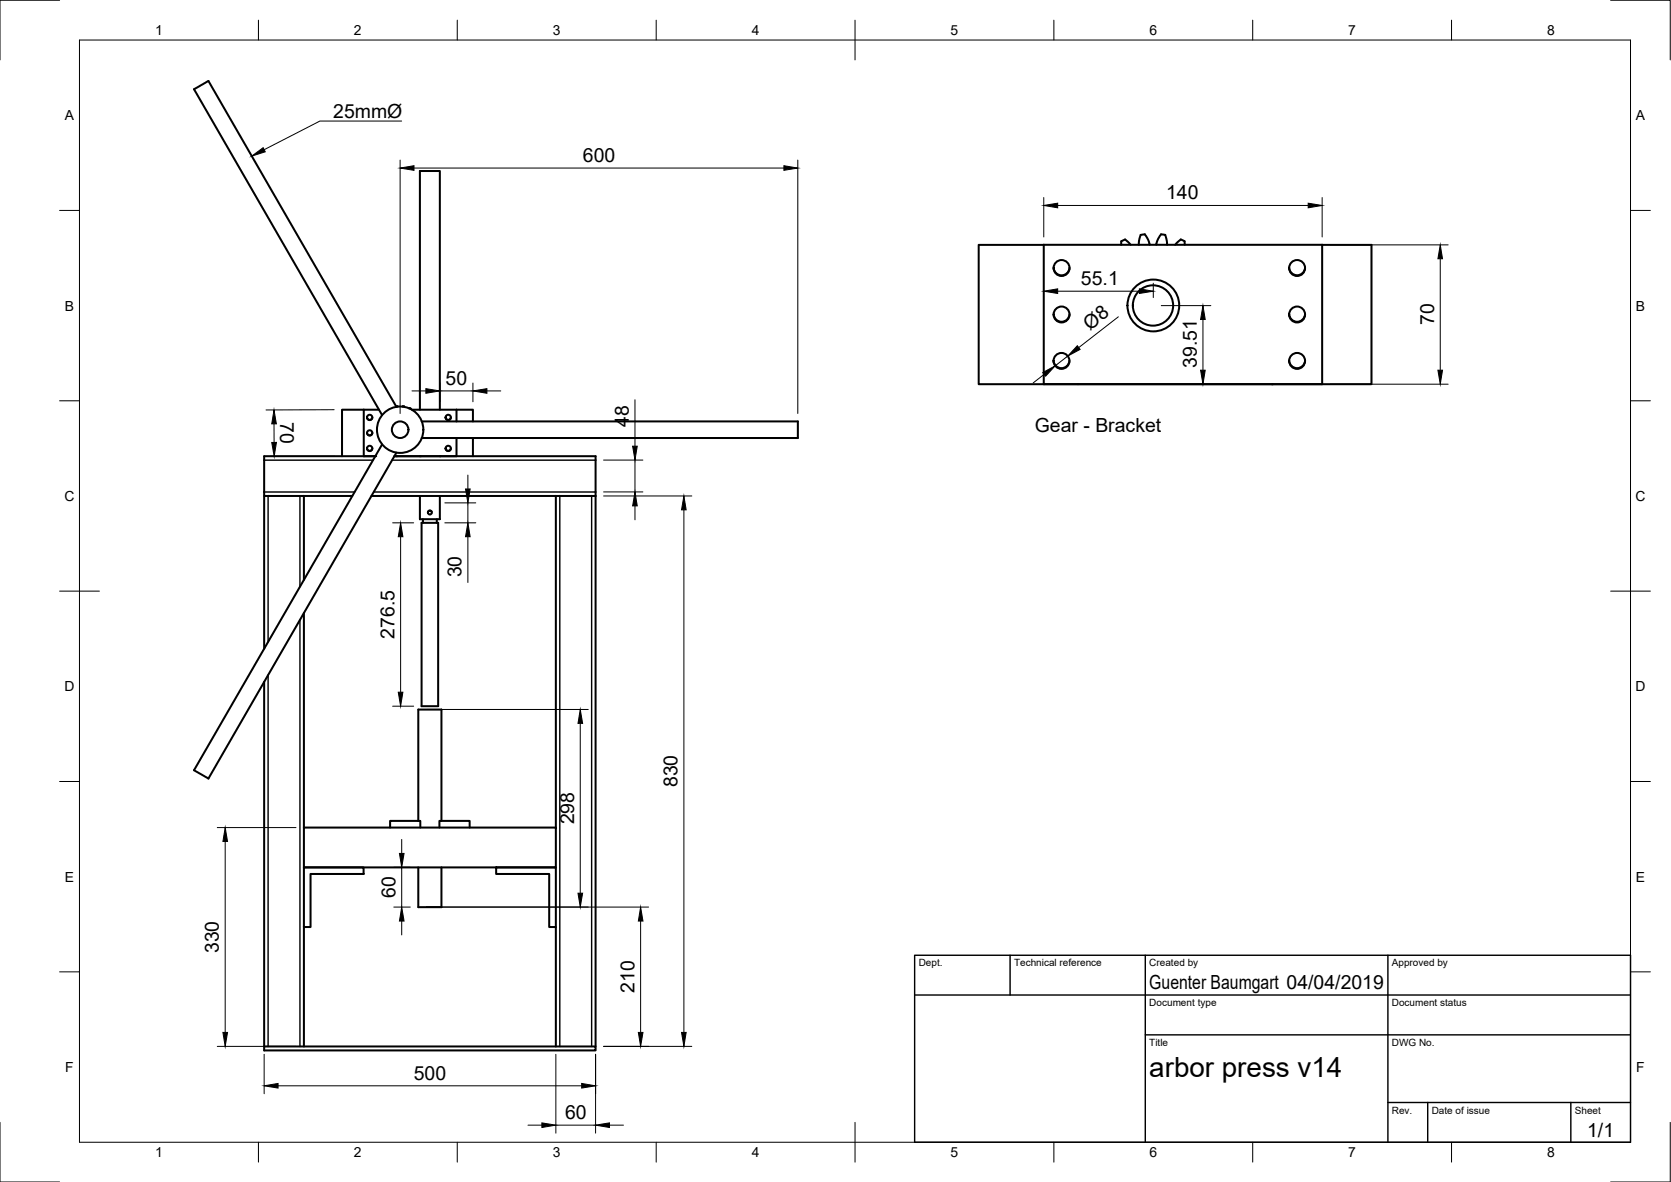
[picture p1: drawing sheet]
<svg xmlns="http://www.w3.org/2000/svg" width="420mm" height="297mm" viewBox="0 0 420 297" stroke-linecap="round" stroke-linejoin="round" font-family="sans-serif">
<!-- layer: Visible -->
<g fill="none" stroke="#000" stroke-width=".51">
<path d="M287.8 58.9l.9 1.3 .4 1.3M287.9 58.9h-.3a.94 .94 0 0 0-1.1 1.1l-.2 1.5M246.1 61.5h98.7v35h-98.7zM262.4 61.5v35h70v-35M268.9 67.3a2 2 0 0 1-2 1.9 2 2 0 0 1-2-1.9M268.9 78.9a2 2 0 0 1-2 2 2 2 0 0 1-2-2M282.9 60.2l1.4 1.3M282.9 60.2l-.5 .2a.84 .84 0 0 0-.5 1.1M290.7 61.5l.7-1.7a.96 .96 0 0 1 1-.9 .96 .96 0 0 1 .9 1.1l.1 1.5M297.8 60.6l.1 .9M297.9 60.6l-.3-.1a.95 .95 0 0 0-1.4 .2l-.7 .8M328.1 78.9a2 2 0 0 1-2 2 2 2 0 0 1-2-2"/>
<path d="M328.1 67.3a2 2 0 0 1-2 1.9 2 2 0 0 1-2-1.9M268.9 90.6a2 2 0 0 1-2 1.9 2 2 0 0 1-2-1.9M328.1 90.6a2 2 0 0 1-2 1.9 2 2 0 0 1-2-1.9M91.5 103h-5.5v11.6M91.5 103h3.8M91.5 103v11.6M93.6 112.7a.67 .67 0 0 1-.6 .6 .67 .67 0 0 1-.7-.6M93.6 108.8a.67 .67 0 0 1-.6 .6 .67 .67 0 0 1-.7-.6M93.6 104.9a.67 .67 0 0 1-.6 .6 .67 .67 0 0 1-.7-.6M94.4 114.6h-28v10h10M96.1 111.7l-47.3 81.9 .3 .1 3.3 2 47.3-81.9M99.2 114.6h50.6v10"/>
<path d="M99.6 102.1l.4 .1M99.7 102.2l-47.3-81.9-.3 .2-3.3 1.9 47.3 81.9M101.2 102.2l.5 .1M102.9 102.5l-.1 .1M102.9 102.5l.4 .3M103.6 103h11.2M105.6 103v-60h5v60M106 105.9h94.6v4.2h-94.6M113.4 104.9a.67 .67 0 0 1-.7 .6 .67 .67 0 0 1-.7-.6M113.4 112.7a.67 .67 0 0 1-.7 .6 .67 .67 0 0 1-.7-.6M114.8 103h4.1v2.9M114.8 103v2.9"/>
<path d="M114.8 110.1v4.5M118.9 110.1v4.5M66.4 124.6v38.4M76.4 124.6h12.2M76.4 124.6v21.1M93.4 124.6h46.4M105.6 124.6v5.9h5v-5.9M106 131.4h4.2v46.1h-4.2zM106.3 130.5v.9M107.6 128.6l.4-.3 .5 .3M109.8 130.5v.9M139.8 124.6h10"/>
<path d="M139.8 124.6v83.4M149.8 124.6v138.4M76.4 154.1v53.9M66.4 171.4v92.6h83.4v-1h-83.4M76.4 218h15v1.6h-13.3v13.4h-1.7zM76.4 208h63.4v10h-63.4zM98.1 208v-1.7h7.6v1.7M105.2 206.3v-28h5.8v28M105.2 218v10h5.8v-10M110.5 208v-1.7h7.6v1.7M124.8 218h15v15h-1.7v-13.4h-13.3zM76.4 233v30"/>
<path d="M139.8 233v30"/>
<circle cx="266.9" cy="67.3" r="2"/>
<circle cx="266.9" cy="79" r="2"/>
<circle cx="289.9" cy="76.8" r="5.1"/>
<circle cx="290" cy="76.8" r="6.5"/>
<circle cx="326.1" cy="67.3" r="2"/>
<circle cx="326.1" cy="79" r="2"/>
<circle cx="266.9" cy="90.7" r="2"/>
<circle cx="326.1" cy="90.7" r="2"/>
<circle cx="93" cy="104.9" r=".67"/>
<circle cx="93" cy="108.8" r=".67"/>
<circle cx="93" cy="112.7" r=".67"/>
<circle cx="100.6" cy="108" r="5.8"/>
<circle cx="100.6" cy="108" r="2.09"/>
<circle cx="112.7" cy="104.9" r=".67"/>
<circle cx="112.7" cy="112.7" r=".67"/>
<circle cx="108.1" cy="128.8" r=".5"/>
</g>
<g fill="#000">
<circle cx="319.8" cy="96.5" r=".25"/>
<circle cx="94.3" cy="114.6" r=".25"/>
<circle cx="99.6" cy="114.6" r=".25"/>
<circle cx="105.6" cy="114.6" r=".25"/>
<circle cx="110.6" cy="114.6" r=".25"/>
</g>
<!-- layer: Visible Narrow -->
<path d="M66.4 115.6h27.4M98.6 115.6h51.2M66.4 123.6h22.8M67.4 124.6v36.7M75.4 124.6v22.9M94 123.6h55.8M140.8 124.6v138.4M148.8 124.6v138.4M75.4 155.8v107.2M67.4 169.6v93.4" fill="none" stroke="#000" stroke-width=".36"/>
<!-- layer: Border -->
<g fill="none" stroke="#000" stroke-width=".25">
<path d="M15 .1h-15v15M20 10.1h390v276.9h-390zM65 5.1v5M115 5.1v5M165 5.1v5M215 5.1v10M265 5.1v5M315 5.1v5M365 5.1v5M405 .1h15v15M15 52.9h5M410 52.9h5"/>
<path d="M15 100.7h5M410 100.7h5M15 148.6h10M405 148.6h10M15 196.4h5M410 196.4h5M15 244.2h5M410 244.2h5M0 282.1v14.9h15M65 287v5M115 287v5M165 287v5"/>
<path d="M215 282.1v9.9M265 287v5M315 287v5M365 287v5M420 282.1v14.9h-15"/>
</g>
<!-- layer: TitleBlock -->
<path d="M230 240.1h180v46.9h-180zM230 250h180M254 240.1v9.9M288 240.1v46.9M349 240.1v46.9M288 260.1h122M349 277.1h61M359 277.1v9.9M395 277.1v9.9" fill="none" stroke="#000" stroke-width=".36"/>
<!-- layer: Dimensions -->
<g fill="none" stroke="#000" stroke-width=".25">
<path d="M100.6 40.2v63.7M104.1 42.2h93M200.6 40.2v63.7M262.4 49.6v9.9M265.9 51.6h63M332.4 49.6v9.9M265.9 73.2h20.6M281.2 79.6l-9.9 7.7M290 71.2v3.6M292 76.8h12.5M334.4 61.5h29.7M362.1 65v28"/>
<path d="M103.6 98.2h3.5M110.6 96.3v4.7M110.6 98.2h8.3M118.9 96.3v4.7M122.4 98.2h3.5M262.6 94.1l-2.8 2.1M268.5 89.5l-3.2 2.4M302.5 80.3v12.7M334.4 96.5h29.7M68.9 106.5v4.7M84 103h-17.1M84.1 114.6l-17.2 .1"/>
<path d="M117.6 119.4v3.5M151.8 115.6h9.8M159.7 100.5v11.6M159.7 115.6v8M98.7 131.4h5.3M100.7 134.9v39.1M111.8 126.4h7.8M111.8 131.4h7.8M117.6 126.4v5M117.6 134.9v11.5M151.8 124.6h22.1M151.8 123.6h9.8"/>
<path d="M159.7 127.1v3.5M172 128.1v131.3M98.7 177.5h5.3M107.2 178.3h40.7M145.9 181.8v42.7M54.6 208h19.8M56.6 211.5v47.9M99 218h4.2M101 211v3.5M101 218v10M99 228h4.2M101 231.5v3.5"/>
<path d="M107.2 228h55.9M161.1 231.5v27.9M54.6 263h19.8M66.4 265v9.9M69.9 272.9h76.4M139.8 265v19.8M149.8 265v19.8M151.8 263h22.1M132.8 282.8h3.4M139.8 282.8h10M153.2 282.8h3.6"/>
</g>
<g fill="#000" stroke="#000" stroke-width=".25">
<path d="M100.6 42.2l3.5-.6v1.2zM197.1 41.6l3.5 .6-3.5 .6zM262.4 51.6l3.5-.5v1.1zM328.9 51.1l3.5 .5-3.5 .6zM262.4 73.2l3.5-.6v1.2zM286.5 72.6l3.5 .6-3.5 .6zM362.1 61.5l.6 3.5h-1.2zM107.1 97.7l3.5 .5-3.5 .6zM118.9 98.2l3.5-.5v1.1zM262.2 93.6l3.1-1.7-2.4 2.6zM270.9 86.9l.7 .9-3.1 1.7zM302.5 76.8l.5 3.5h-1.1z"/>
<path d="M301.9 93h1.1l-.5 3.5zM361.5 93h1.2l-.6 3.5zM68.9 103l.6 3.5h-1.2zM68.3 111.2h1.2l-.6 3.5zM159.1 112.1h1.1l-.5 3.5zM100.7 131.4l.6 3.5h-1.2zM117.1 122.9h1.1l-.6 3.5zM117.6 131.4l.6 3.5h-1.1zM159.7 123.6l.5 3.5h-1.1zM172 124.6l.5 3.5h-1.1zM100.1 174h1.2l-.6 3.5zM145.9 178.3l.6 3.5h-1.2z"/>
<path d="M56.6 208l.6 3.5h-1.2zM100.4 214.5h1.2l-.6 3.5zM101 228l.6 3.5h-1.2zM145.3 224.5h1.2l-.6 3.5zM161.1 228l.6 3.5h-1.2zM56 259.4h1.2l-.6 3.6zM160.5 259.4h1.2l-.6 3.6zM171.4 259.4h1.1l-.5 3.6zM66.4 272.9l3.5-.6v1.1zM146.3 272.3l3.5 .6-3.5 .5zM136.2 282.2l3.6 .6-3.6 .5zM149.8 282.8l3.4-.6v1.1z"/>
</g>
<!-- layer: Annotations -->
<path d="M63.3 39.2l2.9-2.1 .5 1z" fill="#000" stroke="#000" stroke-width=".25"/>
<path d="M101 30.4h-20.6l-14 7.2" fill="none" stroke="#000" stroke-width=".25"/>
<text font-size="7" x="289" y="270.6">arbor press v14</text>
<g font-size="4.9">
<text x="83.8" y="29.7">25mmØ</text>
<text x="146.6" y="40.7">600</text>
<text x="293.2" y="50.1">140</text>
<text x="271.8" y="71.6">55.1</text>
<text x="274" y="83.1" transform="rotate(-38 274 83.1)">Ø8</text>
<text x="360.6" y="81.8" transform="rotate(-90 360.6 81.8)">70</text>
<text x="300.9" y="92.4" transform="rotate(-90 300.9 92.4)">39.51</text>
<text x="112.1" y="96.7">50</text>
<text x="70.5" y="106.1" transform="rotate(90 70.5 106.1)">70</text>
<text x="158.1" y="107.2" transform="rotate(-90 158.1 107.2)">48</text>
<text x="260.2" y="108.5">Gear - Bracket</text>
<text x="116.1" y="145.1" transform="rotate(-90 116.1 145.1)">30</text>
<text x="99.2" y="160.5" transform="rotate(-90 99.2 160.5)">276.5</text>
<text x="170.4" y="197.9" transform="rotate(-90 170.4 197.9)">830</text>
<text x="144.4" y="207.2" transform="rotate(-90 144.4 207.2)">298</text>
<text x="99.5" y="225.6" transform="rotate(-90 99.5 225.6)">60</text>
<text x="55.1" y="239.5" transform="rotate(-90 55.1 239.5)">330</text>
<text x="159.5" y="249.5" transform="rotate(-90 159.5 249.5)">210</text>
<text x="289" y="248.5">Guenter Baumgart 04/04/2019</text>
<text x="104" y="271.3">500</text>
<text x="142.1" y="281.2">60</text>
<text x="399.1" y="285.7">1/1</text>
</g>
<g font-size="3.5">
<text x="39" y="8.8">1</text>
<text x="89" y="8.8">2</text>
<text x="139" y="8.8">3</text>
<text x="189" y="8.8">4</text>
<text x="239" y="8.8">5</text>
<text x="289" y="8.8">6</text>
<text x="339" y="8.8">7</text>
<text x="389" y="8.8">8</text>
<text x="16.3" y="30.2">A</text>
<text x="411.3" y="30.2">A</text>
<text x="16.3" y="78">B</text>
<text x="411.3" y="78">B</text>
<text x="16.2" y="125.9">C</text>
<text x="411.2" y="125.9">C</text>
<text x="16.2" y="173.7">D</text>
<text x="411.2" y="173.7">D</text>
<text x="16.3" y="221.6">E</text>
<text x="411.3" y="221.6">E</text>
<text x="16.4" y="269.4">F</text>
<text x="411.4" y="269.4">F</text>
<text x="39" y="290.8">1</text>
<text x="89" y="290.8">2</text>
<text x="139" y="290.8">3</text>
<text x="189" y="290.8">4</text>
<text x="239" y="290.8">5</text>
<text x="289" y="290.8">6</text>
<text x="339" y="290.8">7</text>
<text x="389" y="290.8">8</text>
</g>
<g font-size="2.5">
<text x="231" y="242.9">Dept.</text>
<text x="255" y="242.9">Technical reference</text>
<text x="289" y="242.9">Created by</text>
<text x="350" y="242.9">Approved by</text>
<text x="289" y="252.8">Document type</text>
<text x="350" y="252.8">Document status</text>
<text x="289" y="262.9">Title</text>
<text x="350" y="262.9">DWG No.</text>
<text x="350" y="279.9">Rev.</text>
<text x="360" y="279.9">Date of issue</text>
<text x="396" y="279.9">Sheet</text>
</g>
</svg>
